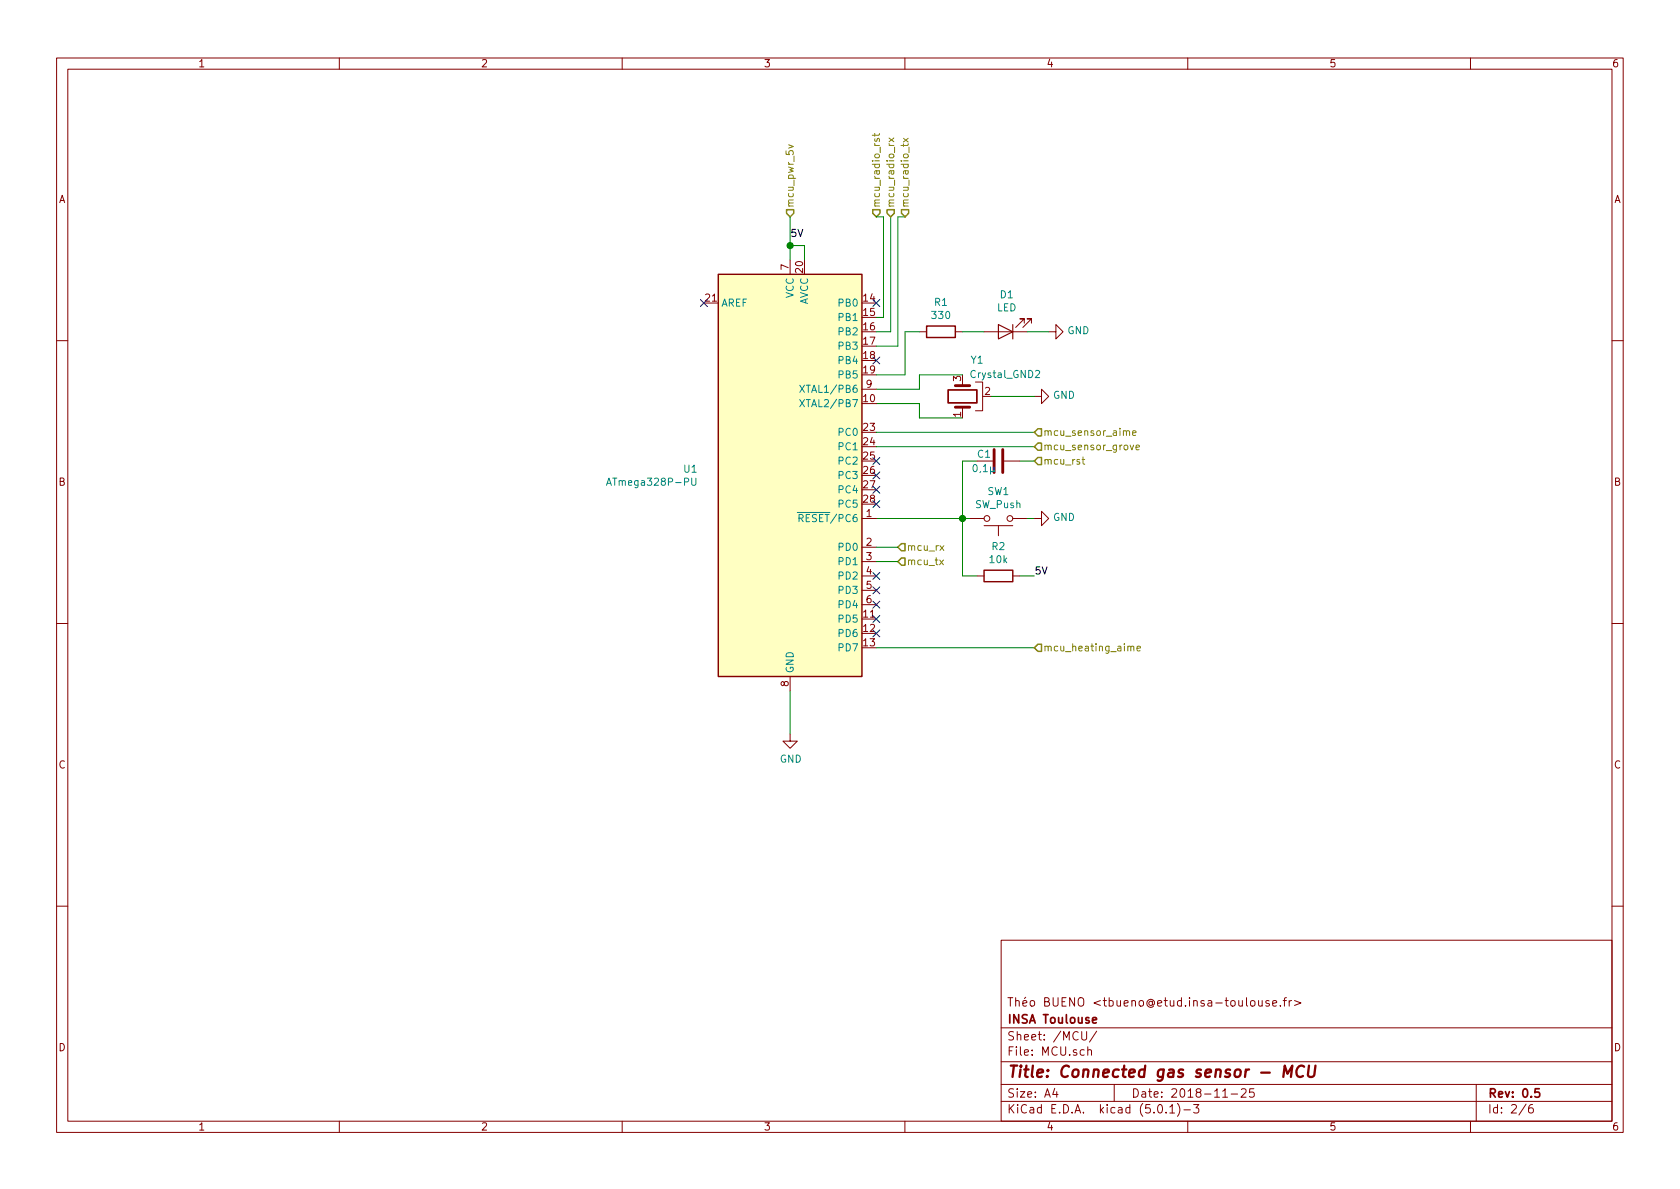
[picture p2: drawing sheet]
<svg xmlns="http://www.w3.org/2000/svg" width="297mm" height="210mm" viewBox="0 0 297 210" stroke-linecap="round" stroke-linejoin="round" font-family="sans-serif">
<g fill="none" stroke="#840000" stroke-width=".18">
<path d="M10 10.3h277v189.9h-277zM12 12.2h273v186.1h-273zM60 10.3v1.9M110 10.3v1.9M160 10.3v1.9M210 10.3v1.9M260 10.3v1.9M139.7 46v2.5M162.6 58.7h1.2M168.9 58.7h1.3M174 58.7h7.6M181.1 57.1v-.7h-.8h.8l-1.5 1.5"/>
<path d="M182.4 57.1v-.7h-.8h.8l-1.6 1.5M185.4 58.7h1.3v-1.3l1.3 1.3-1.3 1.2v-1.2M10 60.2h2M152.4 68.8h2.5M170.2 67.6v.6M170.2 72v.6M172.5 67.6h1.2v5h-1.2M182.9 70.1h1.2v-1.3l1.3 1.3-1.3 1.3v-1.3M285 60.2h2M152.4 91.7h2.5M152.4 96.8h2.5M152.4 99.3h2.5"/>
<path d="M171.4 91.7h2.6M172.7 81.5h2.8M174 93h5.1M176.5 93v1.7M177.5 81.5h2.8M179.1 91.7h2.5M182.9 91.7h1.2v-1.3l1.3 1.3-1.3 1.3v-1.3M10 110.3h2M139.7 119.6v2.6M152.4 101.8h2.5M152.4 104.4h2.5M152.4 106.9h2.5"/>
<path d="M172.7 101.8h1.3M179.1 101.8h1.2M285 110.3h2M139.7 129.8v1.3h1.3l-1.3 1.2-1.3-1.2h1.3M10 160.2h2M177 166.3h108v32h-108zM221.2 177.1l.2-.2 .4 .2v.7l-.2 .1-.4-.1zM222.5 176.9l.1 .9 .4 .1 .2-.1M223.2 176.9v1M224.4 177a.37 .37 0 0 0-.6 .1l.1 .3 .5 .1 .1 .1-.3 .3-.4-.1M225 177.4l.7-.1v-.3l-.5-.1-.2 .2 .1 .7h.6M226.4 177.8v.1"/>
<path d="M226.9 176.9h.6M227.5 176.4l-.3 .1-.1 .2v1.2M227.9 176.9v1M228.4 176.9l-.5 .3M228.9 176.9l1.1 .5-1.1 .4M285 160.2h2M60 198.3v1.9M110 198.3v1.9M160 198.3v1.9M177 194.8h108M177 191.8h108M177 187.8h108"/>
<path d="M177 181.8h108M186.5 192.5l-.4 1h1M186.8 193v1M191.3 182.4v1.2l.3 .3h.2l.3-.3v-1.2M192.3 185.7h.1a.37 .37 0 0 1 .6 .1v.8M192.3 185.1v1.5M193.9 182.3l-1.3 2M197 191.8v3M204.8 195.5l.4-.2a.94 .94 0 0 1 0 1.5 .79 .79 0 0 1-.4-1.3zM206.2 196.7v.1M206.8 195.8l.5-.5v1.5M206.8 196.8h.9"/>
<path d="M208.2 195.1a1.71 1.71 0 0 1 0 2.3M209.3 196.3h1.2M210 198.3v1.9M211 195.3h1l-.5 .6 .4 .1v.7l-.2 .1-.7-.1M216.2 194h.8M217.7 193.5h1.1M219.5 192.7l.2-.2h.3l.3 .2v.3v.2l-.9 .8h.9M221.7 192.5h-.7l-.1 .7 .2-.1 .5 .1 .2 .2-.1 .5-.2 .1-.6-.1M260 198.3v1.9M261 191.8v6.5M269.8 195.2l-1.2 2M271 195.3a.62 .62 0 0 0-.7 .7v.7l.3 .1 .4-.1 .1-.5-.1-.2-.4-.1-.3 .3"/>
<circle cx="174.5" cy="91.7" r=".51"/>
<circle cx="178.6" cy="91.7" r=".51"/>
</g>
<path d="M167.6 69h5.1v2.2h-5.1zM193.2 180.4l.7-.1-.1-.3-.4-.1-.2 .2v.7h.6M272.2 192.5h-.8v.7l.2-.1 .5 .1 .1 .2v.5l-.2 .1-.6-.1" fill="none" stroke="#840000" stroke-width=".3"/>
<path d="M226.9 190.4l.3-2 .4 1.5 .9-1.5-.3 2M230.6 188.6a.88 .88 0 0 0-1 0 .88 .88 0 0 0-.4 1 .7 .7 0 0 0 .3 .8 .7 .7 0 0 0 .9-.1M231.4 188.4l-.2 1.7 .2 .2a.69 .69 0 0 0 .9 0l.3-1.9" fill="none" stroke="#840000" stroke-width=".41"/>
<g fill="none" stroke="#008400" stroke-width=".18">
<path d="M139.7 38.3v7.7M154.9 38.3h1.3v17.8h-1.3M157.5 38.3v20.4h-2.6M160 38.3h-1.3v22.9h-3.8M139.7 43.4h2.5v2.6M162.6 58.7h-2.6v7.6h-5.1M170.2 58.7h3.8M181.6 58.7h3.8M154.9 71.4h7.7v2.5h7.6M154.9 79h28M154.9 76.4h28M170.2 66.3h-7.6v2.5h-7.7"/>
<path d="M175.3 70.1h7.6M154.9 91.7h16.5M154.9 96.8h3.8M154.9 99.3h3.8M172.7 81.5h-2.5v20.3h2.5M180.3 81.5h2.6M181.6 91.7h1.3M154.9 114.5h28M180.3 101.8h2.6M139.7 122.2v7.6"/>
</g>
<g fill="none" stroke="#848400" stroke-width=".18">
<path d="M139.4 25.6l.9 .3-.9 .3M154.7 23.6v.5M154.7 24.5v.3l.1 .2 .2-.1 .1-.4h.3v.5M155.5 23.6l-.2 .3h-1.1M157.2 25.4l.2 .3M157.2 24.4l.8 .7M158 24.4l-.8 .7M159.7 25.4v.5M159.7 24.5l.9 .6M160.6 25.4l-.2 .3h-1.1M160.6 24.5l-.9 .6M199.2 76.3l.1-.1h.3l.1 .8"/>
<path d="M199.8 78.7l.3 .8 .3-.8M200.3 76.6l.6-.1-.1-.3h-.4l-.1 .1v.7h.5M200.9 79.1l.6-.1-.1-.2-.4-.1-.1 .2v.6h.5M166.1 99l.7 .9M166.2 96.5l.7 .8M166.8 99l-.7 .9M166.9 96.5l-.7 .8M191.3 81.2h.5M191.5 80.8v1.1l.3 .2M199.4 114.4l.2-.1h.3v.8M199.9 114.4l.2-.1h.3l.1 .8M201 114.7l.7-.1-.1-.3h-.4l-.2 .1 .1 .7h.5"/>
</g>
<path d="M139.1 37.1h1.2v.6l-.6 .6-.6-.6zM154.3 37.1h1.3v.6l-.7 .6-.6-.6zM156.8 37.1h1.3v.6l-.6 .6-.7-.6zM159.4 37.1h1.3v.6l-.7 .6-.6-.6zM183.5 75.8h.6v1.3h-.6l-.6-.7zM183.5 78.4h.6v1.2h-.6l-.6-.6zM159.4 96.1h.6v1.3h-.6l-.7-.6zM159.4 98.7h.6v1.2h-.6l-.7-.6zM183.5 80.9h.6v1.3h-.6l-.6-.7zM183.5 113.9h.6v1.3h-.6l-.6-.7z" fill="none" stroke="#848400" stroke-width=".25"/>
<path d="M168.9 72h2.5M168.9 68.2h2.5M175.8 79.5v4.1M177.3 79.5v4.1" fill="none" stroke="#840000" stroke-width=".51"/>
<path d="M141.4 70.7l.8 1.2M141.4 68.1l.8 1.3M142.2 70.7l-.8 1.2M142.2 68.1l-.8 1.3M183.1 65.6l.5-.1 .2 .4-.8 .9h.8M107.2 85.8l.5-1.2 .4 1.2M107.4 85.5h.6M122.3 84.6v1l.3 .2h.3l.1-.2v-1M141 90.6h1.2M141.3 91.6h.6l.1-.2-.1-.3-.1-.1h-.5v1.2M141.6 91.6l.4 .6" fill="none" stroke="#008484" stroke-width=".18"/>
<path d="M127 48.5h25.4v71.1h-25.4z" fill="#ffffc2" stroke="#ffffc2" stroke-width=".18"/>
<path d="M127 48.5h25.4v71.1h-25.4zM163.8 57.7h5.1v2h-5.1zM174 100.8h5.1v2.1h-5.1z" fill="none" stroke="#840000" stroke-width=".25"/>
<g fill="#008400" stroke="#008400" stroke-width=".25">
<circle cx="170.2" cy="91.7" r=".51"/>
<circle cx="139.7" cy="43.4" r=".51"/>
</g>
<path d="M176.5 57.4l2.6 1.3-2.6 1.2zM179.1 57.4v2.5" fill="none" stroke="#840000" stroke-width=".2"/>
<g fill="none" stroke="#000084" stroke-width=".18">
<path d="M123.9 53l1.2 1.2M125.1 53l-1.2 1.2M154.3 53l1.2 1.2M155.5 53l-1.2 1.2M154.3 63.1l1.2 1.3M155.5 63.1l-1.2 1.3M154.3 88.5l1.2 1.3M154.3 86l1.2 1.2M154.3 83.5l1.2 1.2M154.3 80.9l1.2 1.2M155.5 88.5l-1.2 1.3M155.5 86l-1.2 1.2"/>
<path d="M155.5 83.5l-1.2 1.2M155.5 80.9l-1.2 1.2M154.3 108.9l1.2 1.2M154.3 106.3l1.2 1.2M154.3 103.8l1.2 1.2M154.3 101.2l1.2 1.3M154.3 111.4l1.2 1.2M155.5 108.9l-1.2 1.2M155.5 106.3l-1.2 1.2M155.5 103.8l-1.2 1.2M155.5 101.2l-1.2 1.3M155.5 111.4l-1.2 1.2"/>
</g>
<text font-size="2.8" fill="#840000" x="178" y="190.5">Title: Connected gas sensor - MCU</text>
<g font-size="2.1" fill="#840000">
<text x="178" y="178">Théo BUENO &lt;tbueno@etud.insa-toulouse.fr&gt;</text>
<text x="178" y="184">Sheet: /MCU/</text>
<text x="178" y="181">INSA Toulouse</text>
<text x="178" y="186.7">File: MCU.sch</text>
<text x="178" y="196.9">KiCad E.D.A. kicad (5.0.1)-3</text>
<text x="178" y="194.1">Size: A4</text>
<text x="200" y="194.1">Date: 2018-11-25</text>
<text x="263" y="194.1">Rev: 0.5</text>
<text x="263" y="196.9">Id: 2/6</text>
</g>
<g font-size="1.8" fill="#840000">
<text x="35" y="11.9">1</text>
<text x="85" y="11.9">2</text>
<text x="135" y="11.9">3</text>
<text x="185" y="11.9">4</text>
<text x="235" y="11.9">5</text>
<text x="285" y="11.9">6</text>
<text x="10.4" y="35.9">A</text>
<text x="285.4" y="35.9">A</text>
<text x="139.4" y="47.7" transform="rotate(-90 139.4 47.7)">7</text>
<text x="124.8" y="53.3">21</text>
<text x="142" y="48.2" transform="rotate(-90 142 48.2)">20</text>
<text x="152.7" y="53.3">14</text>
<text x="152.7" y="55.9">15</text>
<text x="152.7" y="58.4">16</text>
<text x="152.7" y="61">17</text>
<text x="152.7" y="63.5">18</text>
<text x="152.7" y="71.1">10</text>
<text x="152.7" y="66">19</text>
<text x="153.2" y="68.6">9</text>
<text x="169.9" y="67.4" transform="rotate(-90 169.9 67.4)">3</text>
<text x="174.1" y="69.8">2</text>
<text x="152.7" y="76.2">23</text>
<text x="169.9" y="73.8" transform="rotate(-90 169.9 73.8)">1</text>
<text x="152.7" y="78.7">24</text>
<text x="152.7" y="81.3">25</text>
<text x="152.7" y="83.8">26</text>
<text x="10.4" y="85.9">B</text>
<text x="152.7" y="86.4">27</text>
<text x="152.7" y="88.9">28</text>
<text x="285.4" y="85.9">B</text>
<text x="153.2" y="91.4">1</text>
<text x="153.2" y="96.5">2</text>
<text x="153.2" y="99.1">3</text>
<text x="153.2" y="101.6">4</text>
<text x="153.2" y="104.1">5</text>
<text x="153.2" y="106.7">6</text>
<text x="152.7" y="109.2">11</text>
<text x="152.7" y="111.8">12</text>
<text x="152.7" y="114.3">13</text>
<text x="139.4" y="121.4" transform="rotate(-90 139.4 121.4)">8</text>
<text x="10.4" y="135.9">C</text>
<text x="285.4" y="135.9">C</text>
<text x="10.4" y="185.9">D</text>
<text x="285.4" y="185.9">D</text>
<text x="35" y="199.9">1</text>
<text x="85" y="199.9">2</text>
<text x="135" y="199.9">3</text>
<text x="185" y="199.9">4</text>
<text x="235" y="199.9">5</text>
<text x="285" y="199.9">6</text>
</g>
<g font-size="1.8">
<text x="139.7" y="41.9">5V</text>
<text x="182.9" y="101.6">5V</text>
</g>
<g font-size="1.8" fill="#848400">
<text x="140.3" y="36.8" transform="rotate(-90 140.3 36.8)">mcu_pwr_5v</text>
<text x="155.6" y="36.8" transform="rotate(-90 155.6 36.8)">mcu_radio_rst</text>
<text x="158.1" y="36.8" transform="rotate(-90 158.1 36.8)">mcu_radio_rx</text>
<text x="160.7" y="36.8" transform="rotate(-90 160.7 36.8)">mcu_radio_tx</text>
<text x="184.4" y="77.1">mcu_sensor_aime</text>
<text x="184.4" y="82.2">mcu_rst</text>
<text x="184.4" y="79.6">mcu_sensor_grove</text>
<text x="160.3" y="97.4">mcu_rx</text>
<text x="160.3" y="99.9">mcu_tx</text>
<text x="184.4" y="115.2">mcu_heating_aime</text>
</g>
<g font-size="1.8" fill="#008484">
<text x="140.3" y="52.8" transform="rotate(-90 140.3 52.8)">VCC</text>
<text x="176.9" y="52.8">D1</text>
<text x="127.5" y="54.2">AREF</text>
<text x="142.9" y="54" transform="rotate(-90 142.9 54)">AVCC</text>
<text x="148.5" y="54.2">PB0</text>
<text x="148.5" y="56.8">PB1</text>
<text x="148.5" y="59.3">PB2</text>
<text x="164.9" y="56.4">330</text>
<text x="165.3" y="54.1">R1</text>
<text x="176.3" y="55.1">LED</text>
<text x="188.7" y="59.1">GND</text>
<text x="148.5" y="61.8">PB3</text>
<text x="148.5" y="64.4">PB4</text>
<text x="171.7" y="64.3">Y1</text>
<text x="142.4" y="69.5">XTAL1/PB6</text>
<text x="148.5" y="66.9">PB5</text>
<text x="171.8" y="66.8">Crystal_GND2</text>
<text x="186.2" y="70.5">GND</text>
<text x="142.4" y="72">XTAL2/PB7</text>
<text x="148.5" y="77.1">PC0</text>
<text x="121" y="83.6">U1</text>
<text x="148.5" y="79.6">PC1</text>
<text x="148.5" y="82.2">PC2</text>
<text x="172.2" y="83.5">0,1µ</text>
<text x="172.9" y="80.9">C1</text>
<text x="108.2" y="85.9">ATmega328P-PU</text>
<text x="148.5" y="84.7">PC3</text>
<text x="148.5" y="87.2">PC4</text>
<text x="148.5" y="89.8">PC5</text>
<text x="172.5" y="89.9">SW_Push</text>
<text x="174.6" y="87.5">SW1</text>
<text x="142.1" y="92.3">RESET/PC6</text>
<text x="186.2" y="92.1">GND</text>
<text x="148.5" y="97.4">PD0</text>
<text x="148.5" y="99.9">PD1</text>
<text x="175.1" y="99.6">10k</text>
<text x="175.4" y="97.3">R2</text>
<text x="148.5" y="102.5">PD2</text>
<text x="148.5" y="105">PD3</text>
<text x="148.5" y="107.6">PD4</text>
<text x="148.5" y="110.1">PD5</text>
<text x="148.5" y="112.6">PD6</text>
<text x="140.3" y="119.1" transform="rotate(-90 140.3 119.1)">GND</text>
<text x="148.5" y="115.2">PD7</text>
<text x="137.9" y="134.9">GND</text>
</g>
</svg>
